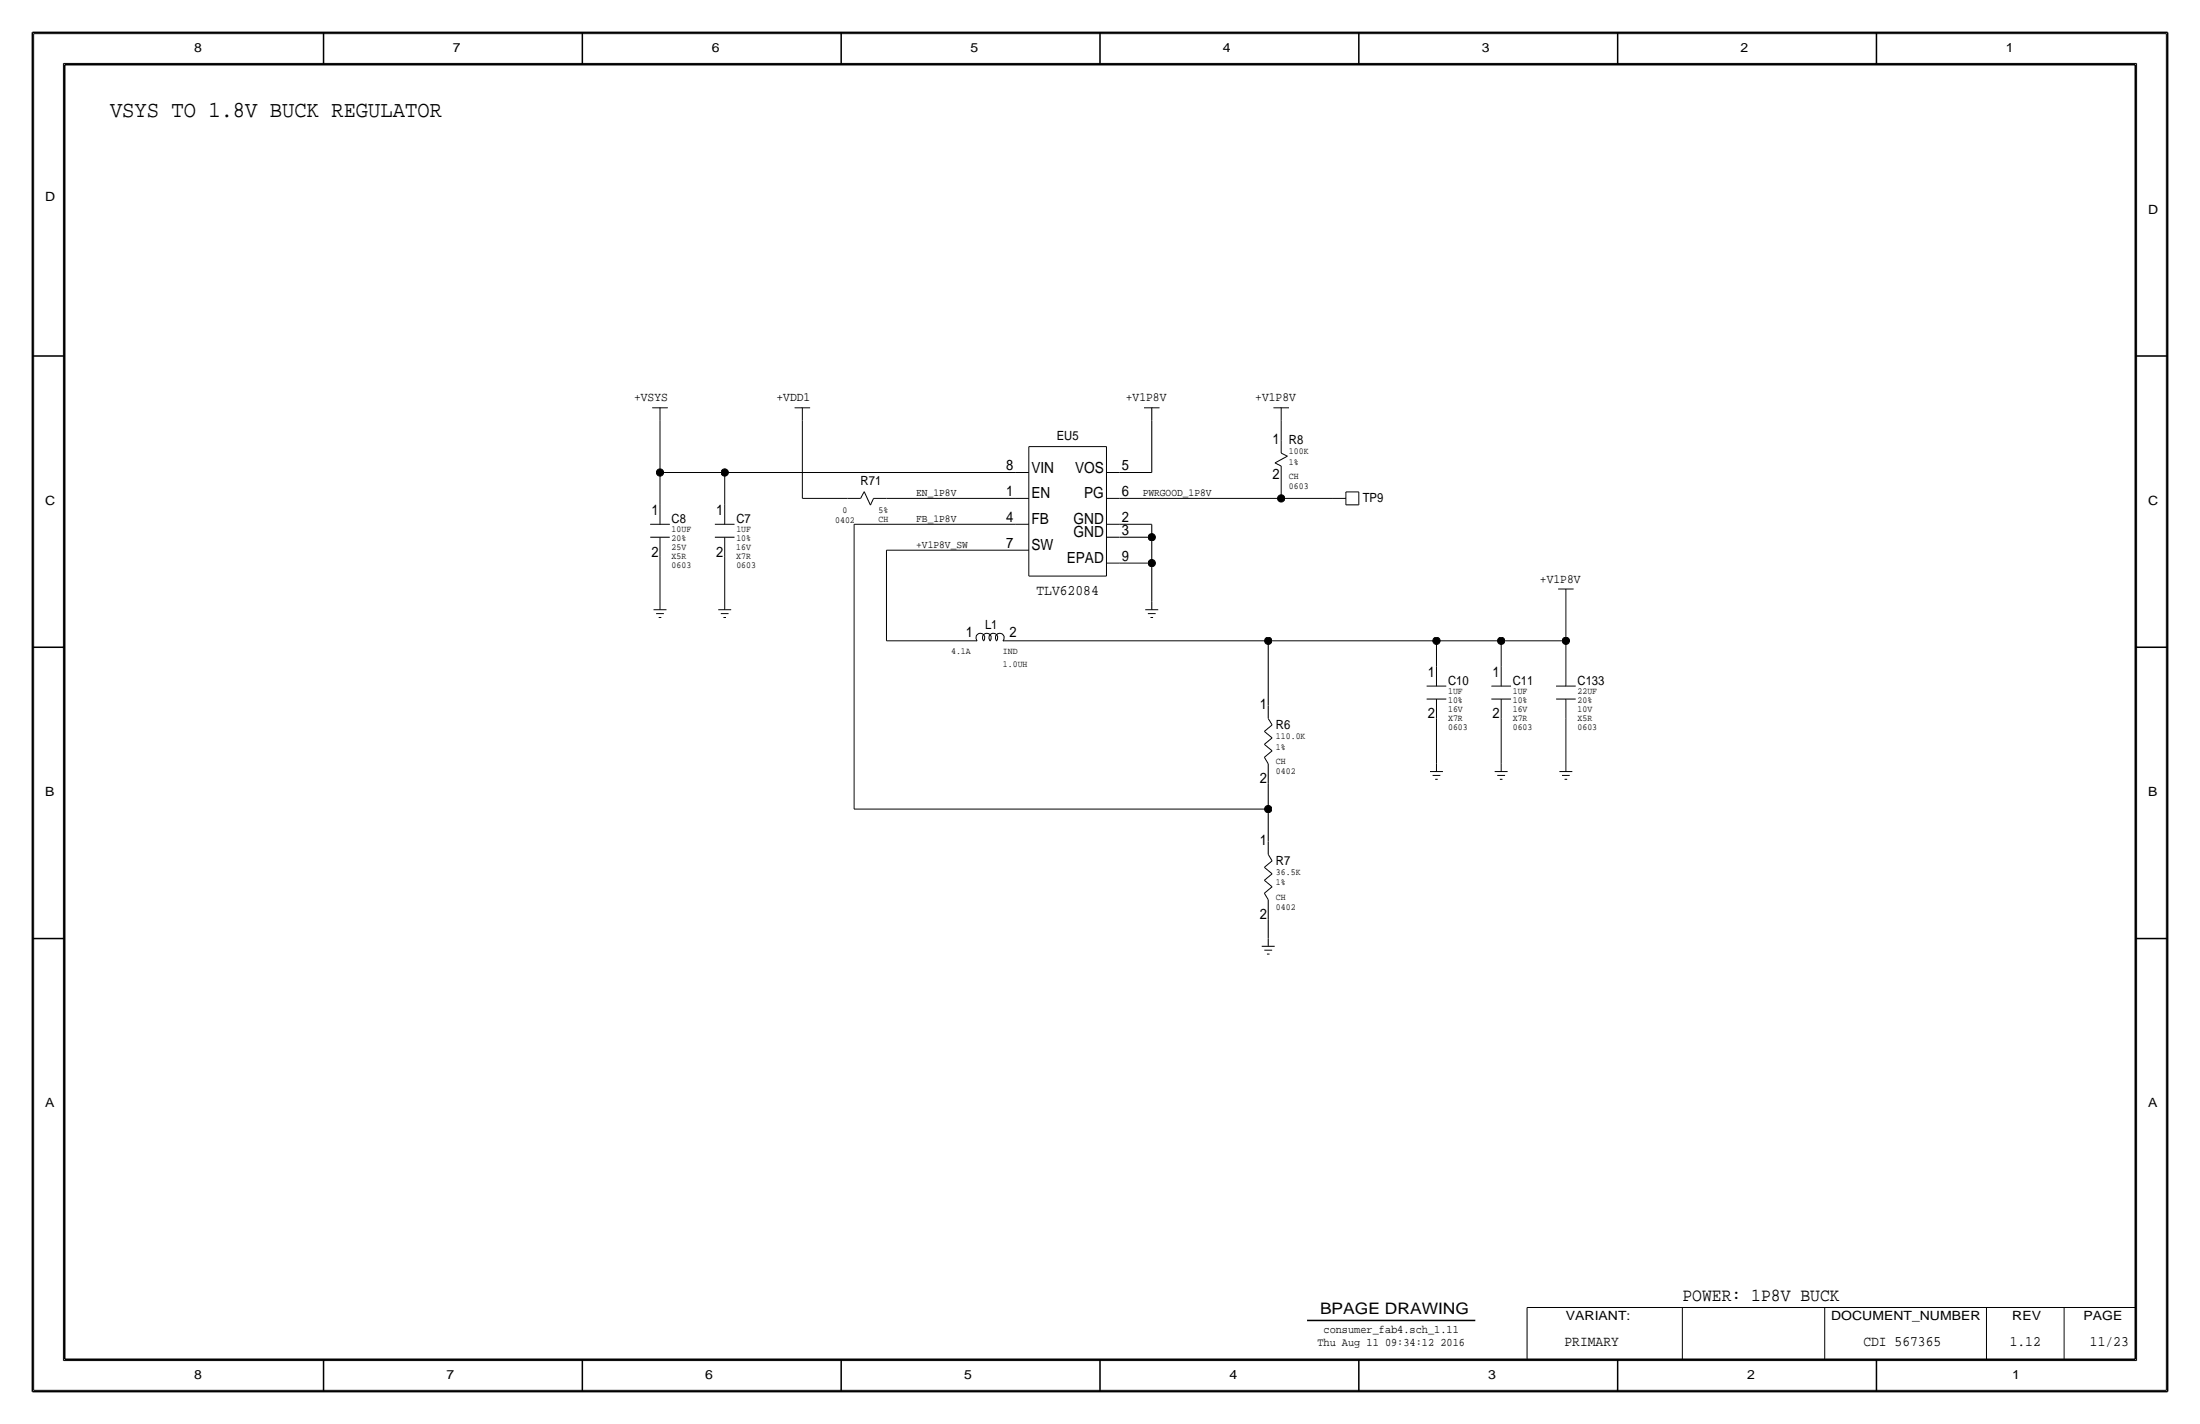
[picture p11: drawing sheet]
<svg xmlns="http://www.w3.org/2000/svg" width="432mm" height="279mm" viewBox="0 0 432 279" stroke-linecap="round" stroke-linejoin="round" font-family="sans-serif">
<g fill="none" stroke="#000" stroke-width=".2">
<path d="M6.6 6.6h418.6zM6.6 6.6v266.2zM12.4 12.4v254.6zM12.4 12.4h407zM419.4 12.4v254.6zM425.2 6.6v266.2zM128 80h3.1zM129.5 92.7h12.7zM129.5 92.7v6.4zM129.5 82.5v10.2zM129.5 99.1v3.8zM129.5 80v2.5z"/>
<path d="M142.2 92.7v6.4zM142.2 99.1v3.8zM142.2 92.7h57.2zM156 80h3zM157.5 82.6v15.2zM157.5 80v2.5zM157.5 97.8h8.9zM166.4 97.8h2.5zM169.6 96.5l-.7 1.3zM169.6 96.5l1.2 2.6zM171.5 97.8l-.7 1.3zM171.5 97.8h2.5z"/>
<path d="M174 97.8h25.4zM199.4 92.7h2.5zM199.4 97.8h2.5zM201.9 87.6v25.4zM201.9 87.6h15.3zM217.2 87.6v25.4zM217.2 97.8h2.5zM217.2 92.7h2.5zM219.7 92.7h6.4zM219.7 97.8h31.8zM224.5 80h3.1zM226.1 82.5v10.2z"/>
<path d="M226.1 80v2.5zM249.9 80h3.1zM250.2 90.8l2.5-1.3zM250.2 90.8l1.3 .6zM251.5 97.8h10.1zM251.5 82.5v3.9zM251.5 94v3.8zM251.5 80v2.5zM251.5 86.4v2.5zM251.5 88.9l1.2 .6zM251.5 91.4v2.6zM261.6 97.8h2.6z"/>
<path d="M264.2 96.5h2.5zM264.2 96.5v2.6zM264.2 99.1h2.5zM266.7 96.5v2.6zM127.6 102.9h3.9zM127.6 105.4h3.9zM128.3 119.6h2.5zM129.5 109.2v8.9zM129.5 118.1v1.5zM129.5 105.4v3.8zM140.3 102.9h3.9zM140.3 105.4h3.9z"/>
<path d="M141 119.6h2.5zM142.2 109.2v8.9zM142.2 118.1v1.5zM142.2 105.4v3.8zM167.6 102.9h31.8zM167.6 102.9v55.9zM174 107.9h25.4zM174 107.9v17.8zM199.4 102.9h2.5zM199.4 107.9h2.5zM201.9 113h15.3zM217.2 110.5h2.5z"/>
<path d="M217.2 105.4h2.5zM217.2 102.9h2.5zM219.7 102.9h6.4zM219.7 105.4h6.4zM219.7 110.5h6.4zM224.8 119.6h2.5zM226.1 102.9v2.5zM226.1 105.4v5.1zM226.1 110.5v7.6zM226.1 118.1v1.5zM305.8 115.6h3.1zM307.3 118.1v7.6z"/>
<path d="M307.3 115.6v2.5zM128.8 120.4h1.5zM129.3 121.2h.5zM141.5 120.4h1.5zM142 121.2h.5zM174 125.7h15.2zM189.2 125.7h2.6zM191.8 125.8a.89 .89 0 0 1 0-1.3 .89 .89 0 0 1 1.2 0 .89 .89 0 0 1 0 1.3 .89 .89 0 0 1 0-1.3 .89 .89 0 0 1 1.3 0 .89 .89 0 0 1 0 1.3 .89 .89 0 0 1 0-1.3 .89 .89 0 0 1 1.3 0 .89 .89 0 0 1 0 1.3 .89 .89 0 0 1 0-1.3 .89 .89 0 0 1 1.2 0 .89 .89 0 0 1 0 1.3M196.8 125.7h2.6zM199.4 125.7h49.5zM225.3 120.4h1.5zM225.8 121.2h.5z"/>
<path d="M248.9 125.7v12.7zM248.9 138.4v2.6zM248.9 125.7h33zM280 134.6h3.9zM280 137.2h3.9zM281.9 125.7h12.7zM281.9 125.7v5.1zM281.9 137.2v3.8zM281.9 130.8v3.8zM292.7 134.6h3.9zM292.7 137.2h3.9zM294.6 125.7v5.1z"/>
<path d="M294.6 125.7h12.7zM294.6 137.2v3.8zM294.6 130.8v3.8zM305.4 134.6h3.9zM305.4 137.2h3.9zM307.3 125.7v5.1zM307.3 137.2v3.8zM307.3 130.8v3.8zM167.6 158.8h81.3zM248.2 148.6l.7 1.3zM248.2 148.6l1.5-1.3zM248.2 146l1.5-1.2z"/>
<path d="M248.2 146.1l1.5 1.2zM248.2 143.5l1.5 1.3zM248.2 143.5l1.5-1.3zM248.9 153.7v5.1zM248.9 158.8v6.3zM248.9 149.9v3.8zM248.9 141l.8 1.2zM280.7 151.4h2.5zM281.2 152.1h1.5zM281.7 152.9h.5zM281.9 141v8.9zM281.9 149.9v1.5z"/>
<path d="M293.4 151.4h2.5zM293.9 152.1h1.5zM294.4 152.9h.5zM294.6 141v8.9zM294.6 149.9v1.5zM306.1 151.4h2.5zM306.6 152.1h1.5zM307.1 152.9h.5zM307.3 141v8.9zM307.3 149.9v1.5zM248.2 175.3l.7 1.2zM248.2 175.3l1.5-1.3z"/>
<path d="M248.2 172.7l1.5-1.2zM248.2 172.7l1.5 1.3zM248.2 170.2l1.5 1.2zM248.2 170.2l1.5-1.3zM248.9 176.5v3.8zM248.9 167.6l.8 1.3zM248.9 165.1v2.5zM247.6 185.7h2.6zM248.2 186.4h1.5zM248.7 187.2h.5zM248.9 180.3v3.9zM248.9 184.1v1.6z"/>
<path d="M299.7 256.5v10.2zM299.7 256.5h119.4zM330.2 256.5v10.2zM358.1 256.5v10.2zM389.9 256.5v10.2zM405.1 256.5v10.2zM6.6 272.8h418.6zM12.4 267h407z"/>
</g>
<g fill="#000" stroke="#000" stroke-width=".2">
<circle cx="129.5" cy="92.7" r=".71"/>
<circle cx="142.2" cy="92.7" r=".71"/>
<circle cx="251.5" cy="97.8" r=".71"/>
<circle cx="226.1" cy="105.4" r=".71"/>
<circle cx="226.1" cy="110.5" r=".71"/>
<circle cx="248.9" cy="125.7" r=".71"/>
<circle cx="281.9" cy="125.7" r=".71"/>
<circle cx="294.6" cy="125.7" r=".71"/>
<circle cx="307.3" cy="125.7" r=".71"/>
<circle cx="248.9" cy="158.7" r=".71"/>
</g>
<g fill="none" stroke="#000" stroke-width=".3">
<path d="M6.3 6.4v266.7zM6.4 6.4h419zM12.7 12.7h406.4zM12.7 12.7v254zM63.5 6.4v6.3zM114.3 6.4v6.3zM165.1 6.4v6.3zM215.9 6.3v6.4zM266.7 6.4v6.3zM317.5 6.4v6.3zM368.3 6.4v6.3zM419.1 12.7v254z"/>
<path d="M425.4 6.4v266.7zM6.3 69.8h6.4zM419.1 69.8h6.3zM6.3 127h6.4zM419.1 127h6.3zM6.3 184.1h6.4zM419.1 184.1h6.3zM256.5 259.1h33.1zM6.4 273h419zM12.7 266.7h406.4zM63.5 266.7v6.4zM114.3 266.7v6.4z"/>
<path d="M165.1 266.7v6.4zM215.9 266.7v6.3zM266.7 266.7v6.4zM317.5 266.7v6.4zM368.3 266.7v6.4z"/>
</g>
<text font-size="4.5" x="21.6" y="22.9">VSYS TO 1.8V BUCK REGULATOR</text>
<text font-size="3.6" x="330.2" y="255.3">POWER: 1P8V BUCK</text>
<text font-size="3.1" x="259.1" y="257.8">BPAGE DRAWING</text>
<g font-size="3">
<text x="202.4" y="92.7">VIN</text>
<text x="211" y="92.7">VOS</text>
<text x="202.4" y="97.8">EN</text>
<text x="212.8" y="97.8">PG</text>
<text x="202.4" y="108">SW</text>
<text x="202.4" y="102.9">FB</text>
<text x="210.7" y="105.4">GND</text>
<text x="210.7" y="102.9">GND</text>
<text x="209.4" y="110.5">EPAD</text>
</g>
<g font-size="2.9">
<text x="249.8" y="87.1">1</text>
<text x="197.5" y="92.2">8</text>
<text x="220.2" y="92.2">5</text>
<text x="249.8" y="94">2</text>
<text x="127.9" y="101.1">1</text>
<text x="140.6" y="101.1">1</text>
<text x="197.5" y="97.3">1</text>
<text x="220.2" y="97.3">6</text>
<text x="197.5" y="107.4">7</text>
<text x="197.5" y="102.4">4</text>
<text x="220.2" y="102.4">2</text>
<text x="220.2" y="104.9">3</text>
<text x="127.9" y="109.2">2</text>
<text x="140.6" y="109.2">2</text>
<text x="220.2" y="110">9</text>
<text x="203.4" y="116.8">TLV62084</text>
<text x="189.6" y="125">1</text>
<text x="198.1" y="125">2</text>
<text x="280.3" y="132.8">1</text>
<text x="293" y="132.8">1</text>
<text x="247.2" y="139.2">1</text>
<text x="280.3" y="141">2</text>
<text x="293" y="141">2</text>
<text x="247.2" y="153.7">2</text>
<text x="247.2" y="165.9">1</text>
<text x="247.2" y="180.3">2</text>
<text x="307.1" y="264.2">PRIMARY</text>
<text x="365.7" y="264.2">CDI 567365</text>
<text x="394.5" y="264.2">1.12</text>
<text x="410.2" y="264.2">11/23</text>
</g>
<g font-size="2.5">
<text x="38.1" y="10.2">8</text>
<text x="88.9" y="10.2">7</text>
<text x="139.7" y="10.2">6</text>
<text x="190.5" y="10.2">5</text>
<text x="240" y="10.2">4</text>
<text x="290.8" y="10.2">3</text>
<text x="341.6" y="10.2">2</text>
<text x="393.7" y="10.2">1</text>
<text x="8.9" y="39.4">D</text>
<text x="421.6" y="41.9">D</text>
<text x="124.5" y="78.7">+VSYS</text>
<text x="152.4" y="78.7">+VDD1</text>
<text x="221" y="78.7">+V1P8V</text>
<text x="246.4" y="78.7">+V1P8V</text>
<text x="207.4" y="86.4">EU5</text>
<text x="253" y="87.1">R8</text>
<text x="168.9" y="95.2">R71</text>
<text x="8.9" y="99.1">C</text>
<text x="267.5" y="98.6">TP9</text>
<text x="421.6" y="99.1">C</text>
<text x="131.8" y="102.6">C8</text>
<text x="144.5" y="102.6">C7</text>
<text x="302.3" y="114.3">+V1P8V</text>
<text x="193.3" y="123.4">L1</text>
<text x="284.2" y="134.4">C10</text>
<text x="296.9" y="134.4">C11</text>
<text x="309.6" y="134.4">C133</text>
<text x="250.4" y="143">R6</text>
<text x="8.9" y="156.2">B</text>
<text x="421.6" y="156.2">B</text>
<text x="250.4" y="169.7">R7</text>
<text x="8.9" y="217.2">A</text>
<text x="421.6" y="217.2">A</text>
<text x="307.3" y="259.1">VARIANT:</text>
<text x="359.4" y="259.1">DOCUMENT_NUMBER</text>
<text x="395" y="259.1">REV</text>
<text x="408.9" y="259.1">PAGE</text>
<text x="38.1" y="270.5">8</text>
<text x="87.6" y="270.5">7</text>
<text x="138.4" y="270.5">6</text>
<text x="189.2" y="270.5">5</text>
<text x="241.3" y="270.5">4</text>
<text x="292.1" y="270.5">3</text>
<text x="342.9" y="270.5">2</text>
<text x="395" y="270.5">1</text>
</g>
<g font-size="2.3">
<text x="259.8" y="261.6">consumer_fab4.sch_1.11</text>
<text x="258.6" y="264.2">Thu Aug 11 09:34:12 2016</text>
</g>
<g font-size="2.1">
<text x="179.8" y="97.3">EN_1P8V</text>
<text x="224.3" y="97.3">PWRGOOD_1P8V</text>
<text x="179.8" y="107.4">+V1P8V_SW</text>
<text x="179.8" y="102.4">FB_1P8V</text>
</g>
<g font-size="1.8">
<text x="253" y="89.2">100K</text>
<text x="253" y="91.2">1%</text>
<text x="253" y="94">CH</text>
<text x="165.4" y="100.6">0</text>
<text x="172.4" y="100.6">5%</text>
<text x="253" y="96">0603</text>
<text x="131.8" y="108">25V</text>
<text x="131.8" y="106.2">20%</text>
<text x="131.8" y="104.4">10UF</text>
<text x="144.5" y="108">16V</text>
<text x="144.5" y="106.2">10%</text>
<text x="144.5" y="104.4">1UF</text>
<text x="163.9" y="102.6">0402</text>
<text x="172.4" y="102.5">CH</text>
<text x="131.8" y="109.7">X5R</text>
<text x="131.8" y="111.5">0603</text>
<text x="144.5" y="109.7">X7R</text>
<text x="144.5" y="111.5">0603</text>
<text x="186.7" y="128.3">4.1A</text>
<text x="196.8" y="128.3">IND</text>
<text x="196.8" y="130.8">1.0UH</text>
<text x="284.2" y="137.9">10%</text>
<text x="284.2" y="136.1">1UF</text>
<text x="296.9" y="137.9">10%</text>
<text x="296.9" y="136.1">1UF</text>
<text x="309.6" y="137.9">20%</text>
<text x="309.6" y="136.1">22UF</text>
<text x="284.2" y="139.7">16V</text>
<text x="284.2" y="141.5">X7R</text>
<text x="284.2" y="143.3">0603</text>
<text x="296.9" y="141.5">X7R</text>
<text x="296.9" y="143.3">0603</text>
<text x="296.9" y="139.7">16V</text>
<text x="309.6" y="141.5">X5R</text>
<text x="309.6" y="139.7">10V</text>
<text x="309.6" y="143.3">0603</text>
<text x="250.4" y="149.9">CH</text>
<text x="250.4" y="147.1">1%</text>
<text x="250.4" y="145">110.0K</text>
<text x="250.4" y="151.9">0402</text>
<text x="250.4" y="173.7">1%</text>
<text x="250.4" y="171.7">36.5K</text>
<text x="250.4" y="176.5">CH</text>
<text x="250.4" y="178.6">0402</text>
</g>
</svg>
